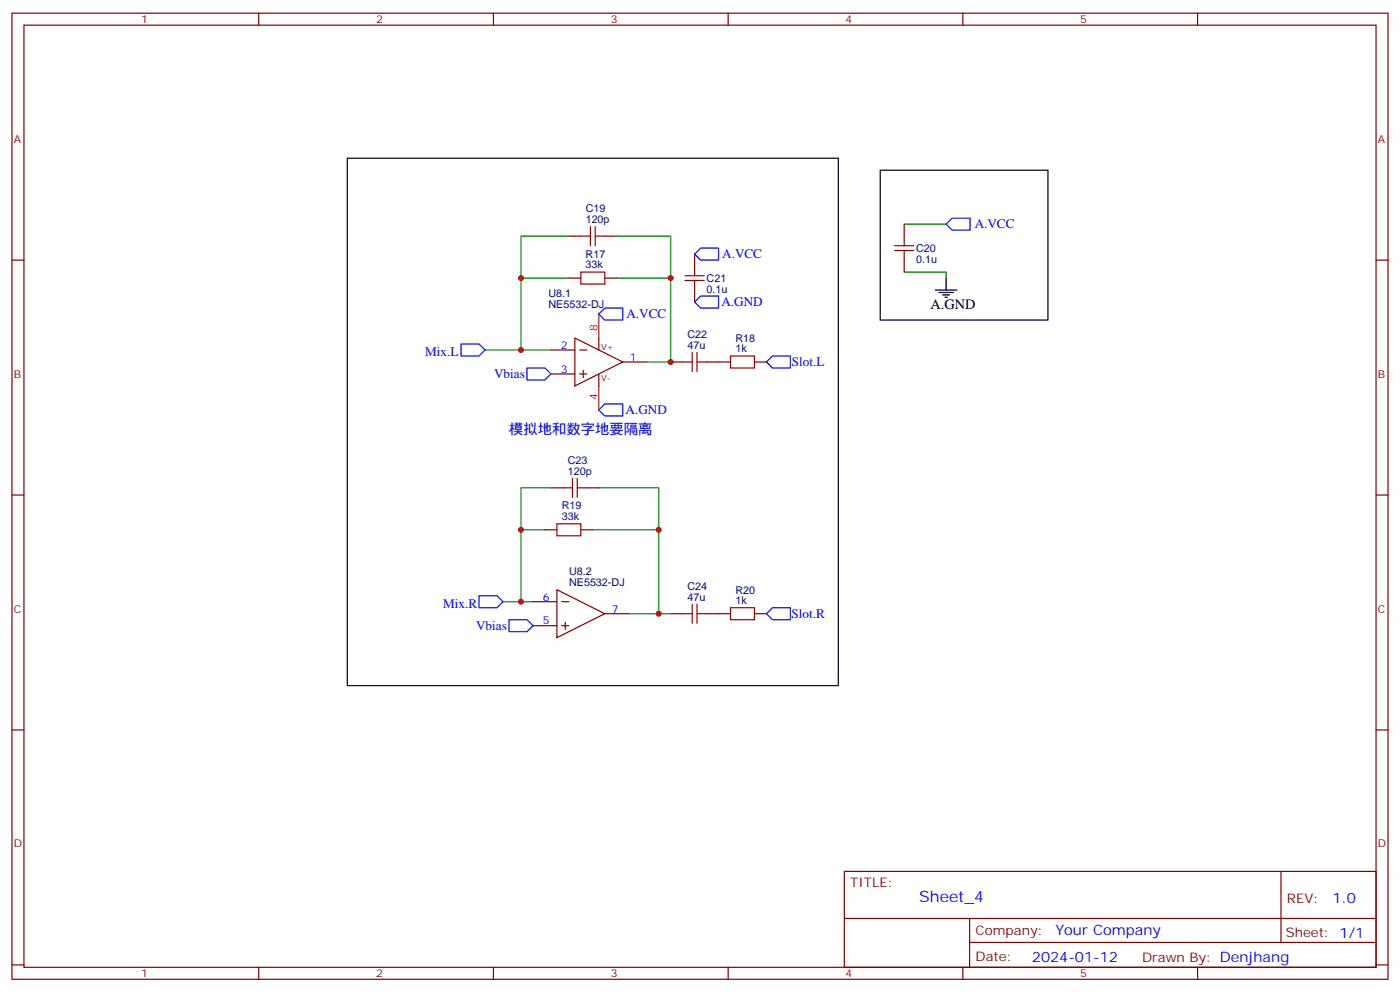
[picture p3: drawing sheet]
<svg xmlns="http://www.w3.org/2000/svg" width="412mm" height="292mm" viewBox="0 0 412 292" stroke-linecap="round" stroke-linejoin="round" font-family="sans-serif">
<g fill="none" stroke="#870000" stroke-width=".35">
<path d="M3.5 3.9h405.4v284.3h-405.4zM7.1 7.4h398.2v277.3h-398.2zM76.2 3.9v3.5M145.3 3.9v3.5M214.5 3.9v3.5M283.6 3.9v3.5M352.8 3.9v3.5M3.5 76.6h3.6M167.6 69.5h3.5M178.2 69.5h3.5M204.6 74.8v3.5M266.3 66v3.5"/>
<path d="M266.3 76.6v3.5M405.3 76.6h3.6M167.6 81.8h3.5M169.3 99.5l14.1 7-14.1 7.1zM176.4 99.5v3.5M178.2 81.8h3.5M204.6 85.4v3.5M162.3 103h7M162.3 110.1h7M170.7 103h2.2M170.7 110.1h2.2M171.8 109v2.1"/>
<path d="M176.4 110.1v3.5M183.4 106.5h7.1M197.6 106.5h3.5M208.1 106.5h7.1M222.2 106.5h3.6M3.5 145.7h3.6M160.5 155.9h3.5M162.3 143.6h3.5M171.1 155.9h3.5M172.9 143.6h3.5M405.3 145.7h3.6M157 177.1h7"/>
<path d="M164 173.6l14.2 7-14.2 7.1zM165.5 177.1h2.1M157 184.1h7M165.5 184.1h2.1M166.5 183.1v2.1M178.2 180.6h7M197.6 180.6h3.5M208.1 180.6h7.1M222.2 180.6h3.6M3.5 214.8h3.6M405.3 214.8h3.6M248.7 256.5h156.6v28.2h-156.6z"/>
<path d="M377.3 256.5v20.9M248.7 270.3h156.5M285.6 277.4h119.6M285.6 270.3v14.1M3.5 284h3.6M76.2 284.7v3.5M145.3 284.7v3.5M214.5 284.7v3.5M283.6 284.7v3.5M352.8 284.7v3.5M405.3 284h3.6"/>
</g>
<path d="M102.3 46.6h144.6v155.2h-144.6zM259.3 50.1h49.4v44.1h-49.4zM275.5 85.4h6.4M276.6 86.1h4.2M277.6 86.8h2.2M278.3 87.5h.7M278.7 81.8v3.6" fill="none" stroke="#000" stroke-width=".35"/>
<g fill="none" stroke="#008700" stroke-width=".35">
<path d="M167.6 69.5h-14.1v12.3M181.7 69.5h15.9v12.3M266.3 66h12.4M167.6 81.8h-14.1v21.2M181.7 81.8h15.9v24.7h-7.1M266.3 80.1h12.4v1.7M142.9 103h19.4M160.5 155.9h-7v21.2M162.3 143.6h-8.8v12.3M174.6 155.9h19.4v24.7h-8.8M176.4 143.6h17.6v12.3M148.2 177.1h8.8"/>
<path d="M194 180.6h3.6"/>
</g>
<g fill="none" stroke="#a10000" stroke-width=".35">
<path d="M171.1 69.5h2.8M173.9 66.7v5.6M175.3 69.5h2.9M175.3 66.7v5.6M204.6 78.3v2.8M263.5 73.7h5.7M263.5 72.3h5.7M266.3 69.5v2.8M266.3 73.7v2.9M171.1 80.1h7.1v3.5h-7.1zM201.8 82.5h5.6M201.8 81.1h5.6"/>
<path d="M204.6 82.5v2.9M201.1 106.5h2.8M203.9 103.7v5.7M205.3 103.7v5.7M205.3 106.5h2.8M215.2 104.8h7v3.5h-7zM164 154.2h7.1v3.5h-7.1zM165.8 143.6h2.8M168.6 140.8v5.6M170 143.6h2.9M170 140.8v5.6M203.9 177.8v5.6"/>
<path d="M205.3 177.8v5.6M215.2 178.9h7v3.5h-7zM201.1 180.6h2.8M205.3 180.6h2.8"/>
</g>
<path d="M206.4 73h5.3v3.6h-5.3l-1.8-1.8zM278.7 66l1.8-1.8h5.3v3.5h-5.3zM178.2 90.7h5.2v3.5h-5.2l-1.8-1.8zM204.6 88.9l1.8-1.8h5.3v3.6h-5.3zM135.8 101.2h5.3l1.8 1.8-1.8 1.8h-5.3zM155.2 108.3h5.3l1.8 1.8-1.8 1.7h-5.3zM227.5 104.8h5.3v3.5h-5.3l-1.7-1.8zM176.4 120.6l1.8-1.7h5.2v3.5h-5.2zM141.1 175.3h5.3l1.8 1.8-1.8 1.8h-5.3zM227.5 178.9h5.3v3.5h-5.3l-1.7-1.8zM149.9 182.4h5.3l1.8 1.7-1.8 1.8h-5.3z" fill="none" stroke="#00f" stroke-width=".35"/>
<path d="M176.4 92.4v7.1M176.4 113.6v7" fill="none" stroke="#f00" stroke-width=".35"/>
<g fill="#c00">
<circle cx="197.6" cy="106.5" r=".88"/>
<circle cx="194" cy="180.6" r=".88"/>
<circle cx="197.6" cy="81.8" r=".88"/>
<circle cx="194" cy="155.9" r=".88"/>
<circle cx="153.5" cy="103" r=".88"/>
<circle cx="153.5" cy="81.8" r=".88"/>
<circle cx="153.5" cy="177.1" r=".88"/>
<circle cx="153.5" cy="155.9" r=".88"/>
</g>
<text font-size="4.6" fill="#00f" x="270.8" y="265.5">Sheet_4</text>
<text font-size="4.2" x="274.1" y="91">A.GND</text>
<g font-size="4.2" fill="#00f">
<text x="149.9" y="127.7">模拟地和数字地要隔离</text>
<text x="392.5" y="265.7">1.0</text>
<text x="310.9" y="275.3">Your Company</text>
<text x="304" y="283.1">2024-01-12</text>
</g>
<g font-size="3.9" fill="#00f">
<text x="287.1" y="67.2">A.VCC</text>
<text x="212.7" y="76">A.VCC</text>
<text x="184.5" y="93.7">A.VCC</text>
<text x="212.5" y="90.2">A.GND</text>
<text x="125.2" y="104.8">Mix.L</text>
<text x="233.3" y="107.8">Slot.L</text>
<text x="145.5" y="111.3">Vbias</text>
<text x="184.3" y="121.9">A.GND</text>
<text x="130.5" y="178.9">Mix.R</text>
<text x="140.3" y="185.4">Vbias</text>
<text x="233.2" y="181.9">Slot.R</text>
</g>
<g font-size="3.9" fill="#800">
<text x="250.5" y="261.1">TITLE:</text>
<text x="379.1" y="265.7">REV:</text>
<text x="287.4" y="275.3">Company:</text>
<text x="378.7" y="275.9">Sheet: 1/1</text>
<text x="287.4" y="282.9">Date:</text>
<text x="336.4" y="283">Drawn By: Denjhang</text>
</g>
<g font-size="3.2" fill="#800">
<text x="41.6" y="6.9">1</text>
<text x="110.8" y="6.9">2</text>
<text x="179.9" y="6.9">3</text>
<text x="249.1" y="6.9">4</text>
<text x="318.2" y="6.9">5</text>
<text x="4.1" y="42">A</text>
<text x="405.9" y="42">A</text>
<text x="4.1" y="111.1">B</text>
<text x="405.9" y="111.1">B</text>
<text x="4.1" y="180.3">C</text>
<text x="405.9" y="180.3">C</text>
<text x="4.1" y="249.4">D</text>
<text x="405.9" y="249.4">D</text>
<text x="41.6" y="287.7">1</text>
<text x="110.8" y="287.7">2</text>
<text x="179.9" y="287.7">3</text>
<text x="249.1" y="287.7">4</text>
<text x="318.2" y="287.7">5</text>
</g>
<g font-size="3.2" fill="#000080">
<text x="172.5" y="65.6">120p</text>
<text x="172.5" y="62.4">C19</text>
<text x="172.5" y="75.8">R17</text>
<text x="269.9" y="77.3">0.1u</text>
<text x="269.9" y="74.2">C20</text>
<text x="172.5" y="79">33k</text>
<text x="208.1" y="83">C21</text>
<text x="161.6" y="87.5">U8.1</text>
<text x="208.1" y="86.1">0.1u</text>
<text x="161.6" y="90.7">NE5532-DJ</text>
<text x="202.5" y="99.5">C22</text>
<text x="216.6" y="100.6">R18</text>
<text x="202.5" y="102.7">47u</text>
<text x="216.6" y="103.7">1k</text>
<text x="167.2" y="136.5">C23</text>
<text x="167.2" y="139.7">120p</text>
<text x="165.5" y="149.9">R19</text>
<text x="165.5" y="153.1">33k</text>
<text x="167.6" y="172.4">NE5532-DJ</text>
<text x="167.6" y="169.2">U8.2</text>
<text x="202.5" y="173.6">C24</text>
<text x="202.5" y="176.7">47u</text>
<text x="216.6" y="177.8">1k</text>
<text x="216.6" y="174.7">R20</text>
</g>
<g font-size="3.2" fill="#f00">
<text x="176" y="97.4" transform="rotate(-90 176 97.4)">8</text>
<text x="176" y="117.7" transform="rotate(-90 176 117.7)">4</text>
</g>
<g font-size="3.2" fill="#00f">
<text x="165.2" y="102.7">2</text>
<text x="185.6" y="106.2">1</text>
<text x="165.2" y="109.7">3</text>
<text x="159.9" y="176.7">6</text>
<text x="159.9" y="183.8">5</text>
<text x="180.3" y="180.3">7</text>
</g>
<g font-size="2.5" fill="#800">
<text x="177.1" y="103">V+</text>
<text x="177.1" y="112.2">V-</text>
</g>
</svg>
